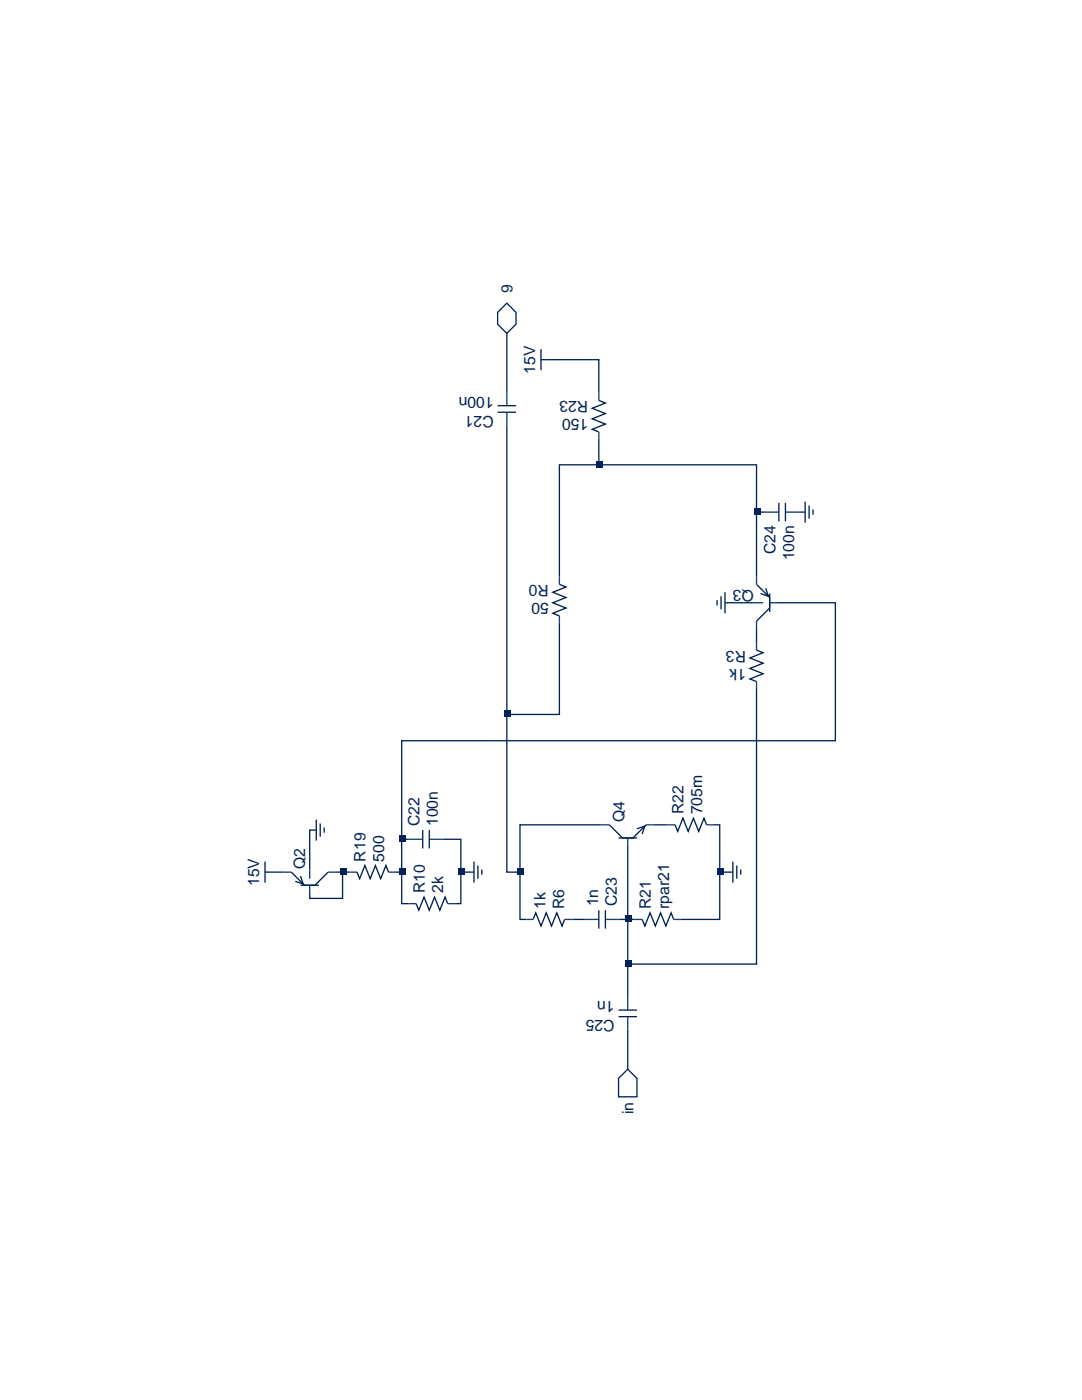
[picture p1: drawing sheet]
<svg xmlns="http://www.w3.org/2000/svg" width="216mm" height="279mm" viewBox="0 0 216 279" stroke-linecap="round" stroke-linejoin="round" font-family="sans-serif">
<path d="M99.3 62.3l1.8-1.8 1.9 1.8v2.4l-1.9 1.8-1.8-1.8zM101.1 66.5v11.8M109 71.8h10.5v6.5M154.9 120.3h11.8v27.5h-86.5v32.5h1.3M53.9 174.1h2.7M78.8 174.1h1.4M125.3 213.4l1.8 1.8v3.7h-3.7v-3.7zM125.3 205.5v7.9" fill="none" stroke="#002259" stroke-width=".26"/>
<g fill="none" stroke="#001e4e" stroke-width=".26">
<path d="M108 71.8h1M108 69.7v4.2M119.5 79.9l1.3 .5-2.6 1.1 2.6 1-2.6 1.1 2.6 1-2.6 1.1 1.3 .5M99.3 82.3h3.7M99.3 81h3.7M111.6 116.6l1.3 .5-2.6 1.1 2.6 1-2.6 1.1 2.6 1-2.6 1.1 1.3 .5M143.1 119.8v1M143.9 119v2.6M144.7 118.2v4.2M151 116.6l2.6 2.6v2.1l-2.6 2.7M152.8 117.4l.5 1.6-1.6-.5M153.6 118.5v3.6"/>
<path d="M155.4 100.4v3.6M156.7 100.4v3.6M160.7 100.1v4.2M161.4 100.9v2.6M162.2 101.7v1M151 129.7l1.3 .6-2.7 1 2.7 1.1-2.7 1 2.7 1.1-2.7 1 1.4 .5M52.9 174.1h1M52.9 172v4.1M58.1 174.1l2.6 2.6h2.1l2.7-2.6M60 174.8l.5 1.6-1.6-.5M60 176.7h3.6M63.1 163.6v4.2"/>
<path d="M63.9 164.3v2.7M64.7 165.1v1.1M71.2 174.1l.6 1.3 1-2.7 1.1 2.7 1-2.7 1.1 2.7 1-2.7 .5 1.4M84.3 165.7v3.6M85.7 165.7v3.6M94.6 172v4.1M95.4 172.7v2.7M96.1 173.5v1.1M121.6 164.6l2.6 2.6h2.1l2.6-2.6M123.4 167.2h3.7M127.1 165.4l1.6-.5-.6 1.5M134.7 164.6l.5 1.3 1.1-2.6 1 2.6 1.1-2.6 1 2.6 1.1-2.6 .5 1.3"/>
<path d="M146.2 172v4.1M147 172.7v2.7M147.8 173.5v1.1M83 180.3l.6 1.4 1-2.7 1.1 2.7 1-2.7 1.1 2.7 1-2.7 .5 1.3M106.4 183.5l.5-1.3 1.1 2.6 1-2.6 1 2.6 1.1-2.6 1 2.6 .6-1.3M119.5 181.7v3.6M120.8 181.7v3.6M128.1 183.5l.6 1.3 1-2.6 1.1 2.6 1-2.6 1.1 2.6 1-2.6 .5 1.3M123.4 202.9h3.7M123.4 201.6h3.7"/>
</g>
<g fill="none" stroke="#064070" stroke-width=".26">
<path d="M101.1 78.3v2.7M119.5 78.3v1.6M101.1 82.3v2.6M119.5 86.2v1.3M111.6 115.1v1.5M151 115.1v1.5M152.8 102.2h2.6M156.7 102.2h2.6M111.6 122.9v1.3M150.4 120.3h1.9M151 124v1.5M151 128.2v1.5"/>
<path d="M151 136v1.3M153.6 120.3h1.3M56.6 174.1h1.5M61.8 173.5v1.9M61.8 176.7v1.3M65.5 174.1h1.5M69.7 174.1h1.5M77.5 174.1h1.3M81.7 167.5h2.6M85.7 167.5h2.6M120 164.6h1.6M125.3 167.2v1.3"/>
<path d="M128.9 164.6h1.6M133.1 164.6h1.6M141 164.6h1.3M81.5 180.3h1.5M89.3 180.3h1.3M105.1 183.5h1.3M112.7 183.5h1.5M116.9 183.5h2.6M120.8 183.5h2.6M125.3 199v2.6M126.6 183.5h1.5M134.4 183.5h1.3"/>
<path d="M125.3 202.9v2.6"/>
</g>
<path d="M79.6 173.3h1.3v1.3h-1.3z" fill="#002259"/>
<path d="M80.2 167.5h1.5" fill="none" stroke="#002259" stroke-width=".26"/>
<path d="M79.6 166.7h1.3v1.3h-1.3z" fill="#002259"/>
<path d="M111.6 115.1v-22.3h39.4v22.3M151 102.2h1.8" fill="none" stroke="#002259" stroke-width=".26"/>
<path d="M150.4 101.4h1.3v1.3h-1.3z" fill="#002259"/>
<path d="M119.5 87.5v5.3" fill="none" stroke="#002259" stroke-width=".26"/>
<path d="M119 92h1.3v1.3h-1.3z" fill="#002259"/>
<path d="M101.1 84.9v57.7" fill="none" stroke="#002259" stroke-width=".26"/>
<path d="M100.6 141.8h1.3v1.3h-1.3z" fill="#002259"/>
<path d="M111.6 124.2v18.4h-10.5v31.5h2.7" fill="none" stroke="#002259" stroke-width=".26"/>
<path d="M103.2 173.3h1.3v1.3h-1.3z" fill="#002259"/>
<path d="M151 137.3v55.1h-25.7v6.6M120 164.6h-16.2v18.9h1.3M125.3 168.5v23.9M123.4 183.5h1.9" fill="none" stroke="#002259" stroke-width=".26"/>
<path d="M124.7 182.7h1.3v1.3h-1.3z" fill="#002259"/>
<path d="M125.3 183.5h1.3" fill="none" stroke="#002259" stroke-width=".26"/>
<g fill="#002259">
<path d="M124.7 182.7h1.3v1.3h-1.3z"/>
<path d="M124.7 191.6h1.3v1.3h-1.3z"/>
</g>
<path d="M143.6 174.1h2.6" fill="none" stroke="#002259" stroke-width=".26"/>
<path d="M143.1 173.3h1.3v1.3h-1.3z" fill="#002259"/>
<path d="M92 174.1h2.6M142.3 164.6h1.3v18.9h-7.9" fill="none" stroke="#002259" stroke-width=".26"/>
<path d="M91.4 173.3h1.3v1.3h-1.3z" fill="#002259"/>
<path d="M159.3 102.2h1.4M144.7 120.3h5.7M63.1 165.7h-1.3v7.8M67 174.1h2.7M88.3 167.5h3.7v12.8h-1.4" fill="none" stroke="#002259" stroke-width=".26"/>
<path d="M67.8 173.3h1.3v1.3h-1.3z" fill="#002259"/>
<path d="M151 125.5v2.7M68.4 174.1v5.2h-6.6v-1.3M130.5 164.6h2.6M114.2 183.5h2.7" fill="none" stroke="#002259" stroke-width=".26"/>
<g font-size="3.1" fill="#002259">
<text x="102.3" y="58.4" transform="rotate(-90 102.3 58.4)">9</text>
<text x="126.4" y="222.4" transform="rotate(-90 126.4 222.4)">in</text>
</g>
<g font-size="3.1" fill="#001e4e">
<text x="106.8" y="74.6" transform="rotate(-90 106.8 74.6)">15V</text>
<text x="98.5" y="79.2" transform="rotate(180 98.5 79.2)">100n</text>
<text x="117.4" y="83.7" transform="rotate(180 117.4 83.7)">150</text>
<text x="158.5" y="111.8" transform="rotate(-90 158.5 111.8)">100n</text>
<text x="109.5" y="120.4" transform="rotate(180 109.5 120.4)">50</text>
<text x="148.9" y="133.5" transform="rotate(180 148.9 133.5)">1k</text>
<text x="87.4" y="164.9" transform="rotate(-90 87.4 164.9)">100n</text>
<text x="140.1" y="162.5" transform="rotate(-90 140.1 162.5)">705m</text>
<text x="76.6" y="172" transform="rotate(-90 76.6 172)">500</text>
<text x="51.7" y="176.9" transform="rotate(-90 51.7 176.9)">15V</text>
<text x="88.4" y="178.2" transform="rotate(-90 88.4 178.2)">2k</text>
<text x="108.9" y="181.4" transform="rotate(-90 108.9 181.4)">1k</text>
<text x="119.4" y="180.9" transform="rotate(-90 119.4 180.9)">1n</text>
<text x="133.5" y="181.4" transform="rotate(-90 133.5 181.4)">rpar21</text>
<text x="122.6" y="199.9" transform="rotate(180 122.6 199.9)">1n</text>
</g>
<g font-size="3.1" fill="#00235c">
<text x="98.5" y="82.9" transform="rotate(180 98.5 82.9)">C21</text>
<text x="117.4" y="80" transform="rotate(180 117.4 80)">R23</text>
<text x="154.8" y="110.6" transform="rotate(-90 154.8 110.6)">C24</text>
<text x="109.5" y="116.7" transform="rotate(180 109.5 116.7)">R0</text>
<text x="150.4" y="117.8" transform="rotate(180 150.4 117.8)">Q3</text>
<text x="148.9" y="129.8" transform="rotate(180 148.9 129.8)">R3</text>
<text x="83.7" y="164.9" transform="rotate(-90 83.7 164.9)">C22</text>
<text x="124.6" y="164.1" transform="rotate(-90 124.6 164.1)">Q4</text>
<text x="136.4" y="162.5" transform="rotate(-90 136.4 162.5)">R22</text>
<text x="60.9" y="173.5" transform="rotate(-90 60.9 173.5)">Q2</text>
<text x="72.9" y="172" transform="rotate(-90 72.9 172)">R19</text>
<text x="84.7" y="178.2" transform="rotate(-90 84.7 178.2)">R10</text>
<text x="112.6" y="181.4" transform="rotate(-90 112.6 181.4)">R6</text>
<text x="123.1" y="180.9" transform="rotate(-90 123.1 180.9)">C23</text>
<text x="129.9" y="181.4" transform="rotate(-90 129.9 181.4)">R21</text>
<text x="122.6" y="203.5" transform="rotate(180 122.6 203.5)">C25</text>
</g>
</svg>
